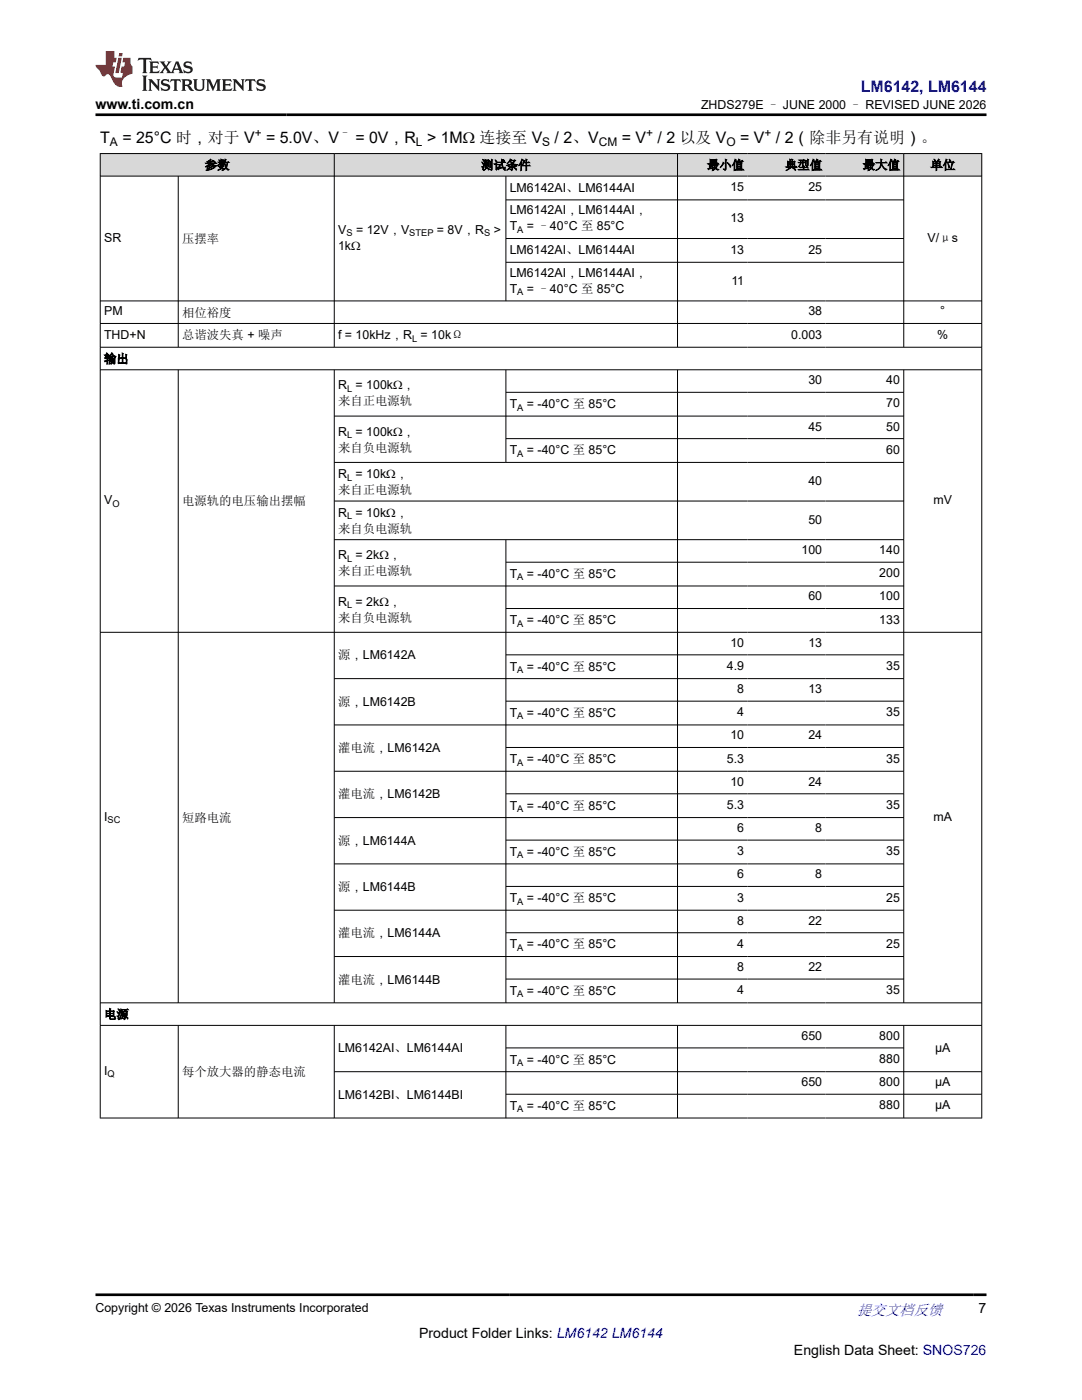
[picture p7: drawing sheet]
<svg xmlns="http://www.w3.org/2000/svg" width="216mm" height="279mm" viewBox="0 0 216 279" stroke-linecap="round" stroke-linejoin="round" font-family="sans-serif">
<g fill="#d8d8d8">
<path d="M20 30.6h175.9v4.5h-175.9z" fill-rule="evenodd"/>
<path d="M20.1 30.7h46.5v4.4h-46.5z" fill-rule="evenodd"/>
<path d="M66.8 30.7h68.3v4.4h-68.3z" fill-rule="evenodd"/>
<path d="M135.3 30.7h13.9v4.4h-13.9z" fill-rule="evenodd"/>
<path d="M149.2 30.7h15.6v4.4h-15.6z" fill-rule="evenodd"/>
<path d="M164.8 30.7h15.5v4.4h-15.5z" fill-rule="evenodd"/>
<path d="M180.4 30.7h15.4v4.4h-15.4z" fill-rule="evenodd"/>
</g>
<g fill="none" stroke="#000" stroke-width=".2">
<path d="M19.9 30.6h176.1M19.9 35.1h176.1M20 30.6v192.6M35.6 35.1v34.3M66.7 30.6v38.8M100.9 35.1v25M100.9 39.9h79.5M135.2 30.6v38.8M180.3 30.6v38.8M195.9 30.6v192.6M100.9 47.6h79.5M100.9 52.3h79.5"/>
<path d="M19.9 60.1h176.1M19.9 64.6h176.1M19.9 69.3h176.1M19.9 73.8h176.1M35.6 73.8v126.4M66.7 73.8v126.4M100.9 73.8v18.5M100.9 78.3h79.5M135.2 73.8v126.4M180.3 73.8v126.4M66.7 83h113.7M66.7 92.3h113.7"/>
<path d="M66.7 100h113.7M100.9 87.5h79.5M66.7 107.7h113.7M66.7 116.9h113.7M100.9 107.7v92.5M100.9 112.2h79.5M19.9 126.2h176.1M100.9 121.4h79.5M100.9 130.7h79.5M100.9 139.9h79.5M180.4 135.4h-113.7M66.7 144.7h113.7"/>
<path d="M100.9 149.2h79.5M100.9 158.4h79.5M180.4 153.9h-113.7M66.7 163.2h113.7M66.7 172.4h113.7M100.9 167.7h79.5M100.9 176.9h79.5M66.7 181.7h113.7M66.7 190.9h113.7M100.9 186.1h79.5M100.9 195.4h79.5M19.9 200.1h176.1"/>
<path d="M19.9 204.6h176.1M35.6 204.6v18.6M66.7 204.6v18.6M66.7 213.9h129.3M100.9 204.6v18.6M100.9 209.1h79.5M100.9 218.4h95.1M135.2 204.6v18.6M180.3 204.6v18.6M196 223.1h-176.1"/>
</g>
<path d="M27.7 11.6l-.2 .5 .5-.2h.6v.1v2.2l-.2 .4h1l-.2-.4v-2.2v-.1h.5l.5 .2-.1-.5zM29.8 12.3l.2 .4v1.5l-.2 .4h1.9l.1-.6a1.08 1.08 0 0 1-1.3 .2v-.7h.6l.4 .2v-.7l-.4 .2h-.6v-.5l.2-.2a1 1 0 0 1 1 .3l-.1-.5zM31.8 12.3l1 1.1-1 1.2h.9l-.2-.2 .4-.8 .5 .8-.2 .2h1.6l-.2-.2 .1-.5h1l.1 .5-.1 .2h.9l-.2-.3-.8-2h-.5l-1 2.2-.8-1.1 .9-1.1h-.8l.2 .2-.5 .6-.3-.6 .1-.2zM35.2 12.7l.4 1h-.8zM36.8 12.4a.65 .65 0 0 0-.2 .7 .65 .65 0 0 0 .6 .5l.7 .1 .1 .3a.79 .79 0 0 1-.7 .4 .79 .79 0 0 1-.7-.5l.1 .7 .2-.1a.93 .93 0 0 0 1.1 .1 .93 .93 0 0 0 .4-1 1.46 1.46 0 0 0-1.2-.6l-.1-.3a1.09 1.09 0 0 1 1.2 .2l-.2-.6-.1 .1-.6-.2zM28.4 15.1l.2 .4v2.2l-.2 .4h1l-.2-.4v-2.2l.2-.4zM29.6 15.8l.2 .4v1.5l-.2 .4h.8l-.3-.4v-1.3l1.7 1.8v-2l.2-.4h-.8l.2 .2 .1 1.1-1.2-1.3zM32.3 15.9a.65 .65 0 0 0-.2 .8 .65 .65 0 0 0 .7 .4l.6 .2 .1 .2a.79 .79 0 0 1-.7 .4 .79 .79 0 0 1-.7-.5l.1 .7 .2-.1a.93 .93 0 0 0 1.1 .1 .93 .93 0 0 0 .4-.9 1.46 1.46 0 0 0-1.2-.6l-.1-.4a1.09 1.09 0 0 1 1.2 .2l-.2-.6-.1 .1-.6-.1zM34.1 15.8l-.1 .6a.63 .63 0 0 1 .7-.3l.1 1.6-.3 .4h1l-.2-.4v-1.6a.66 .66 0 0 1 .8 .3l-.1-.6zM36.2 15.8l.2 .4v1.5l-.2 .4h.9l-.2-.2v-.7h.5l.1 .2a.79 .79 0 0 0 1.2 .6l-1-.9a.61 .61 0 0 0 .6-.6 .61 .61 0 0 0-.5-.7zM36.9 16.1h.2a.47 .47 0 0 1 .5 .1 .47 .47 0 0 1 .1 .5l-.2 .1-.6 .1zM38.5 15.8l.2 .2a2.27 2.27 0 0 0 .4 2 1.04 1.04 0 0 0 1.7-.7v-1.3l.2-.2h-.8l.2 .4v1.1a.6 .6 0 0 1-.6 .6 .6 .6 0 0 1-.6-.6v-1.1l.3-.4zM41.1 15.8l.2 .4v1.5l-.2 .4h.7l-.2-.4v-1.4l.9 1.9 .8-1.9v1.4l-.2 .4h1l-.3-.4v-1.5l.3-.4h-.8l-.7 1.5-.7-1.5zM44.3 15.8l.2 .4v1.5l-.2 .4h1.9l.1-.6a1.09 1.09 0 0 1-1.3 .2v-.7h.6l.4 .2v-.6l-.4 .2h-.6v-.6l.2-.1a1.01 1.01 0 0 1 1 .3l-.1-.6zM46.4 15.8l.3 .4v1.5l-.3 .4h.8l-.2-.4v-1.3l1.6 1.8v-2l.2-.4h-.7l.2 .2v1.1l-1.2-1.3zM49 15.8l-.1 .6a.63 .63 0 0 1 .8-.3v1.6l-.3 .4h1l-.2-.4v-1.6a.66 .66 0 0 1 .8 .3l-.1-.6zM51.4 15.9a.65 .65 0 0 0-.2 .8 .65 .65 0 0 0 .6 .4l.6 .2 .2 .2a.79 .79 0 0 1-.8 .4 .79 .79 0 0 1-.6-.5l.1 .7 .2-.1a.93 .93 0 0 0 1 .1 .93 .93 0 0 0 .5-.9 1.46 1.46 0 0 0-1.3-.6l-.1-.4a1.09 1.09 0 0 1 1.3 .2l-.2-.6-.2 .1-.5-.1z" fill="#231f20"/>
<path d="M21.1 10.2v2.8h-2.1l.1 .3 .9 1a.95 .95 0 0 0 .9 .9 .59 .59 0 0 1 .6-.4 .59 .59 0 0 1 .5 .4l.4 .7a1.59 1.59 0 0 0 2.1 1.4 1.61 1.61 0 0 1 1-2.3l1-.3-.1-1.5a1.59 1.59 0 0 1-.4-1.7h-1.4l-.2 .9h.5l-.1 .9h-.5l-.2 1v.2l.4 .1-.2 .9h-.6a.73 .73 0 0 1-1.1-.7l.3-1.5h-.5l.2-.9h.5l.2-.9h-.5v-1.3zM23.6 11.5l-.6 3.1h.7l.6-3.1zM23.8 10.6l-.1 .6h.7l.1-.6z" fill="#ed1c24"/>
<path d="M19 22.9h177.8M19 258.4h177.8" fill="none" stroke="#000" stroke-width=".53"/>
<text font-size="3.2" fill="#00f" x="171.8" y="18.3">LM6142, LM6144</text>
<g font-size="3.2">
<text x="20" y="28.4">T</text>
<text x="24.4" y="28.4">= 25°C 时，对于 V</text>
<text x="53.1" y="28.4">= 5.0V、V</text>
<text x="70.9" y="28.4">= 0V，R &gt; 1MΩ 连接至 V</text>
<text x="110.7" y="28.4">/ 2、V</text>
<text x="124.1" y="28.4">= V</text>
<text x="131.2" y="28.4">/ 2 以及 V</text>
<text x="147.7" y="28.4">= V</text>
<text x="154.8" y="28.4">/ 2（除非另有说明）。</text>
</g>
<text font-size="3" fill="#00f" x="171" y="262.4">提交文档反馈</text>
<g font-size="2.8">
<text x="19" y="21.7">www.ti.com.cn</text>
<text x="195.3" y="262.1">7</text>
<text x="83.6" y="266.9">Product Folder Links: LM6142 LM6144</text>
<text x="158.4" y="270.3">English Data Sheet: SNOS726</text>
</g>
<g font-size="2.5">
<text x="139.9" y="21.8">ZHDS279E – JUNE 2000 – REVISED JUNE 2026</text>
<text x="40.9" y="33.8">参数</text>
<text x="96" y="33.8">测试条件</text>
<text x="141.1" y="33.8">最小值</text>
<text x="156.7" y="33.8">典型值</text>
<text x="172.2" y="33.8">最大值</text>
<text x="185.6" y="33.8">单位</text>
<text x="101.7" y="38.3">LM6142AI、LM6144AI</text>
<text x="145.7" y="38.2">15</text>
<text x="161.3" y="38.2">25</text>
<text x="67.5" y="46.6">V</text>
<text x="71" y="46.6">= 12V，V</text>
<text x="87.2" y="46.6">= 8V，R</text>
<text x="98.5" y="46.6">&gt;</text>
<text x="101.7" y="42.8">LM6142AI，LM6144AI，</text>
<text x="101.7" y="46">T</text>
<text x="105.1" y="46">= –40°C 至 85°C</text>
<text x="145.7" y="44.4">13</text>
<text x="20.8" y="48.2">SR</text>
<text x="36.3" y="48.5">压摆率</text>
<text x="67.5" y="49.8">1kΩ</text>
<text x="101.7" y="50.7">LM6142AI、LM6144AI</text>
<text x="145.7" y="50.6">13</text>
<text x="161.3" y="50.6">25</text>
<text x="185.1" y="48.4">V/μs</text>
<text x="101.7" y="55.2">LM6142AI，LM6144AI，</text>
<text x="101.7" y="58.4">T</text>
<text x="105.1" y="58.4">= –40°C 至 85°C</text>
<text x="145.9" y="56.8">11</text>
<text x="20.8" y="62.9">PM</text>
<text x="36.3" y="63.2">相位裕度</text>
<text x="161.3" y="62.9">38</text>
<text x="187.6" y="62.9">°</text>
<text x="20.8" y="67.6">THD+N</text>
<text x="36.3" y="67.7">总谐波失真 + 噪声</text>
<text x="67.5" y="67.7">f = 10kHz，R = 10kΩ</text>
<text x="157.9" y="67.6">0.003</text>
<text x="187" y="67.6">%</text>
<text x="20.8" y="72.4">输出</text>
<text x="67.5" y="77.7">R = 100kΩ，</text>
<text x="161.3" y="76.7">30</text>
<text x="176.8" y="76.7">40</text>
<text x="67.5" y="80.9">来自正电源轨</text>
<text x="101.7" y="81.4">T</text>
<text x="105.1" y="81.4">= -40°C 至 85°C</text>
<text x="176.8" y="81.3">70</text>
<text x="67.5" y="86.9">R = 100kΩ，</text>
<text x="161.3" y="85.9">45</text>
<text x="176.8" y="85.9">50</text>
<text x="67.5" y="90.2">来自负电源轨</text>
<text x="67.5" y="95.4">R = 10kΩ，</text>
<text x="101.7" y="90.7">T</text>
<text x="105.1" y="90.7">= -40°C 至 85°C</text>
<text x="176.8" y="90.6">60</text>
<text x="20.8" y="100.6">V</text>
<text x="36.3" y="100.9">电源轨的电压输出摆幅</text>
<text x="67.5" y="98.6">来自正电源轨</text>
<text x="161.3" y="96.8">40</text>
<text x="186.3" y="100.6">mV</text>
<text x="67.5" y="103.1">R = 10kΩ，</text>
<text x="67.5" y="106.3">来自负电源轨</text>
<text x="161.3" y="104.5">50</text>
<text x="67.5" y="111.6">R = 2kΩ，</text>
<text x="159.9" y="110.6">100</text>
<text x="175.4" y="110.6">140</text>
<text x="67.5" y="114.8">来自正电源轨</text>
<text x="101.7" y="115.3">T</text>
<text x="105.1" y="115.3">= -40°C 至 85°C</text>
<text x="161.3" y="119.8">60</text>
<text x="175.4" y="115.2">200</text>
<text x="175.4" y="119.8">100</text>
<text x="67.5" y="120.9">R = 2kΩ，</text>
<text x="67.5" y="124.1">来自负电源轨</text>
<text x="101.7" y="124.6">T</text>
<text x="105.1" y="124.6">= -40°C 至 85°C</text>
<text x="175.4" y="124.5">133</text>
<text x="67.5" y="131.6">源，LM6142A</text>
<text x="145.7" y="129.1">10</text>
<text x="161.3" y="129.1">13</text>
<text x="101.7" y="133.8">T</text>
<text x="105.1" y="133.8">= -40°C 至 85°C</text>
<text x="145.1" y="133.7">4.9</text>
<text x="176.8" y="133.7">35</text>
<text x="67.5" y="140.8">源，LM6142B</text>
<text x="101.7" y="143.1">T</text>
<text x="105.1" y="143.1">= -40°C 至 85°C</text>
<text x="147.1" y="138.3">8</text>
<text x="147.1" y="142.9">4</text>
<text x="161.3" y="138.3">13</text>
<text x="176.8" y="142.9">35</text>
<text x="145.7" y="147.6">10</text>
<text x="161.3" y="147.6">24</text>
<text x="67.5" y="150.1">灌电流，LM6142A</text>
<text x="101.7" y="152.3">T</text>
<text x="105.1" y="152.3">= -40°C 至 85°C</text>
<text x="145.1" y="152.2">5.3</text>
<text x="176.8" y="152.2">35</text>
<text x="67.5" y="159.3">灌电流，LM6142B</text>
<text x="101.7" y="161.6">T</text>
<text x="105.1" y="161.6">= -40°C 至 85°C</text>
<text x="145.1" y="161.4">5.3</text>
<text x="145.7" y="156.8">10</text>
<text x="161.3" y="156.8">24</text>
<text x="176.8" y="161.4">35</text>
<text x="20.8" y="163.8">I</text>
<text x="36.3" y="164.1">短路电流</text>
<text x="147.1" y="166.1">6</text>
<text x="162.7" y="166.1">8</text>
<text x="186.3" y="163.8">mA</text>
<text x="67.5" y="168.6">源，LM6144A</text>
<text x="101.7" y="170.8">T</text>
<text x="105.1" y="170.8">= -40°C 至 85°C</text>
<text x="147.1" y="170.7">3</text>
<text x="176.8" y="170.7">35</text>
<text x="67.5" y="177.8">源，LM6144B</text>
<text x="147.1" y="175.3">6</text>
<text x="147.1" y="179.9">3</text>
<text x="162.7" y="175.3">8</text>
<text x="176.8" y="179.9">25</text>
<text x="101.7" y="180">T</text>
<text x="105.1" y="180">= -40°C 至 85°C</text>
<text x="147.1" y="184.5">8</text>
<text x="161.3" y="184.5">22</text>
<text x="67.5" y="187">灌电流，LM6144A</text>
<text x="101.7" y="189.3">T</text>
<text x="105.1" y="189.3">= -40°C 至 85°C</text>
<text x="147.1" y="189.2">4</text>
<text x="176.8" y="189.2">25</text>
<text x="67.5" y="196.3">灌电流，LM6144B</text>
<text x="147.1" y="193.8">8</text>
<text x="161.3" y="193.8">22</text>
<text x="20.8" y="203.3">电源</text>
<text x="101.7" y="198.5">T</text>
<text x="105.1" y="198.5">= -40°C 至 85°C</text>
<text x="147.1" y="198.4">4</text>
<text x="176.8" y="198.4">35</text>
<text x="159.9" y="207.5">650</text>
<text x="175.4" y="207.5">800</text>
<text x="186.6" y="209.9">µA</text>
<text x="20.8" y="214.5">I</text>
<text x="36.3" y="214.8">每个放大器的静态电流</text>
<text x="67.5" y="210">LM6142AI、LM6144AI</text>
<text x="101.7" y="212.3">T</text>
<text x="105.1" y="212.3">= -40°C 至 85°C</text>
<text x="175.4" y="212.1">880</text>
<text x="67.5" y="219.3">LM6142BI、LM6144BI</text>
<text x="101.7" y="221.5">T</text>
<text x="105.1" y="221.5">= -40°C 至 85°C</text>
<text x="159.9" y="216.8">650</text>
<text x="175.4" y="216.8">800</text>
<text x="175.4" y="221.4">880</text>
<text x="186.6" y="216.8">µA</text>
<text x="186.6" y="221.4">µA</text>
<text x="19" y="261.8">Copyright © 2026 Texas Instruments Incorporated</text>
</g>
<g font-size="2.4">
<text x="21.9" y="29.1">A</text>
<text x="50.8" y="27.4">+</text>
<text x="67.7" y="27.4">–</text>
<text x="83" y="29.1">L</text>
<text x="108.2" y="29.1">S</text>
<text x="119.5" y="29.1">CM</text>
<text x="128.9" y="27.4">+</text>
<text x="145" y="29.1">O</text>
<text x="152.6" y="27.4">+</text>
</g>
<g font-size="1.9">
<text x="69.1" y="47.1">S</text>
<text x="81.7" y="47.1">STEP</text>
<text x="96.6" y="47.1">S</text>
<text x="103.2" y="46.5">A</text>
<text x="103.2" y="58.9">A</text>
<text x="82.2" y="68.2">L</text>
<text x="69.2" y="78.2">L</text>
<text x="103.2" y="81.9">A</text>
<text x="69.2" y="87.4">L</text>
<text x="69.2" y="95.9">L</text>
<text x="103.2" y="91.2">A</text>
<text x="22.4" y="101.1">O</text>
<text x="69.2" y="103.6">L</text>
<text x="69.2" y="112.1">L</text>
<text x="103.2" y="115.8">A</text>
<text x="69.2" y="121.3">L</text>
<text x="103.2" y="125.1">A</text>
<text x="103.2" y="134.3">A</text>
<text x="103.2" y="143.6">A</text>
<text x="103.2" y="152.8">A</text>
<text x="21.5" y="164.3">SC</text>
<text x="103.2" y="162">A</text>
<text x="103.2" y="171.3">A</text>
<text x="103.2" y="180.5">A</text>
<text x="103.2" y="189.8">A</text>
<text x="103.2" y="199">A</text>
<text x="21.5" y="215">Q</text>
<text x="103.2" y="212.8">A</text>
<text x="103.2" y="222">A</text>
</g>
</svg>
